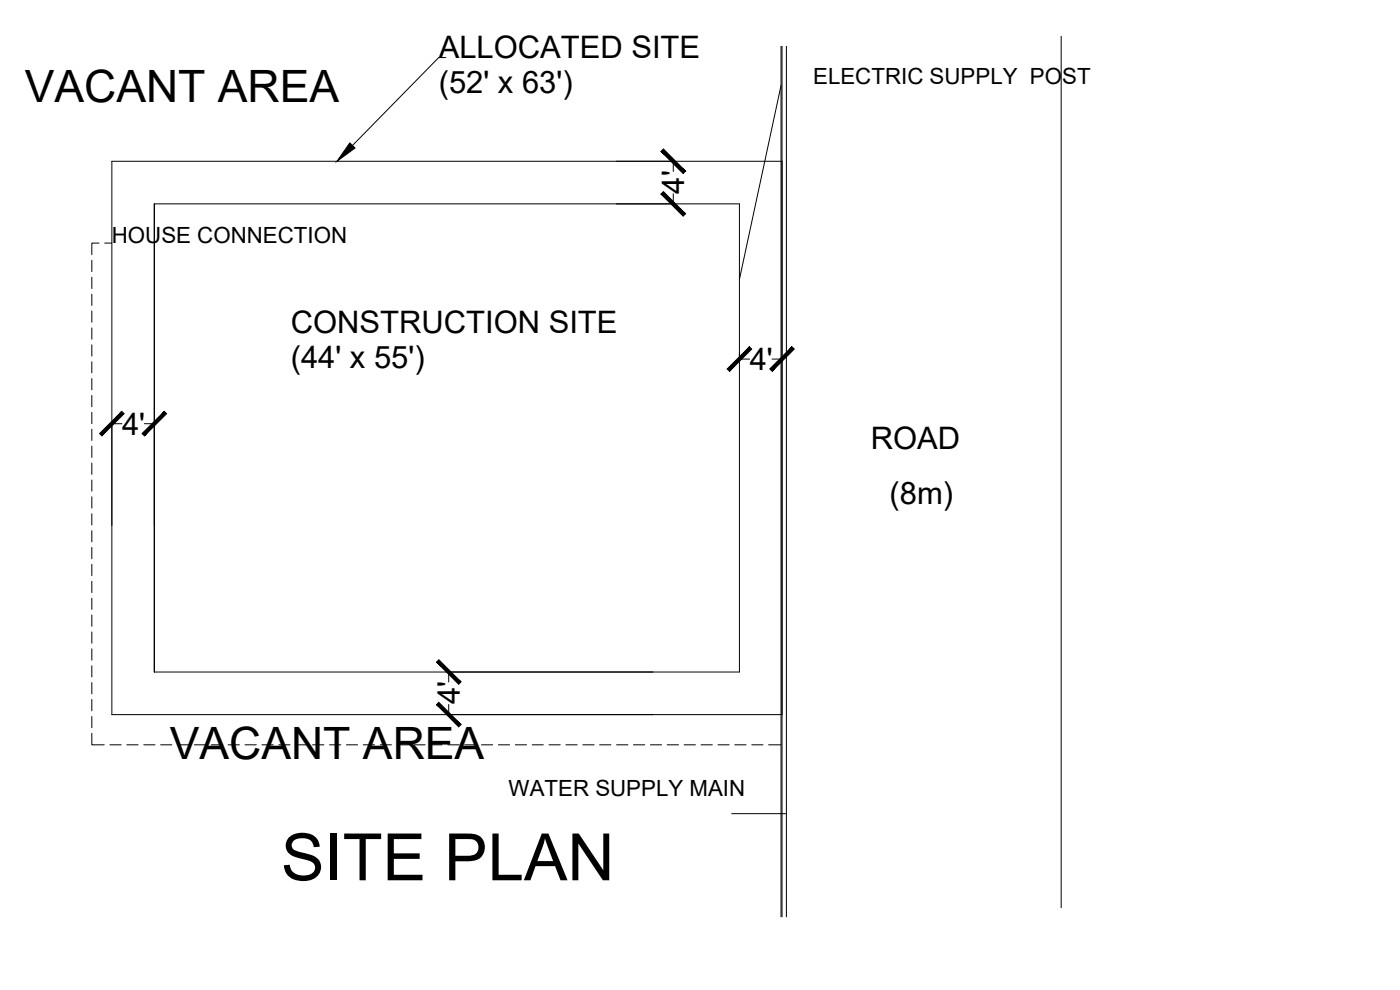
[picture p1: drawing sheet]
<svg xmlns="http://www.w3.org/2000/svg" width="420mm" height="297mm" viewBox="0 0 420 297" stroke-linecap="round" stroke-linejoin="round" font-family="sans-serif">
<!-- layer: 0 -->
<g fill="none" stroke="#000" stroke-width=".3">
<path d="M133.8 17.3h-2.1l-25.9 26.3M234.4 13.9v261.2M234.7 13.9v261.2M236 13.9v261.2M318.5 10.9v261.5M234.4 25.7l-12.5 58.1M202.1 48.4v3M202.1 58.1v3.1M234.7 48.4h-201.1v166h201.1M27.6 78.1v3.4M29.7 72.9h-2.1v3.5M31.4 72.9h2.2"/>
<path d="M46.3 61.2v140.4v-140.4M46.3 61.2h175.6v140.4h-175.6M27.6 83.2v3.4M27.6 88.3v3.4M27.6 93.3v3.4M27.6 98.4v3.4M27.6 103.5v3.3M27.6 108.5v3.4M27.6 113.6v3.4M27.6 118.7v3.3M221.9 107.7h3.1M231.7 107.7h3"/>
<path d="M27.6 123.7v3.4M27.6 128.8v3.4M27.6 133.9v3.3M27.6 138.9v3.4M33.6 127.1h3M43.3 127.1h3M46.3 126.8v30.8M27.6 144v3.4M27.6 149.1v3.3M27.6 154.1v3.4M27.6 159.2v3.4M27.6 164.3v3.3"/>
<path d="M27.6 169.3v3.4M27.6 174.4v3.4M27.6 179.5v3.3M27.6 184.5v3.4M27.6 189.6v3.4M27.6 194.7v3.4M27.6 199.8v3.3M27.6 204.8v3.4M27.6 209.9v3.4M27.6 215v3.4M134.7 201.6v3M134.7 211.4v3"/>
<path d="M27.6 220v3.5h3.7M33 223.5h3.4M38.1 223.5h3.3M43.1 223.5h3.4M48.2 223.5h3.4M53.3 223.5h3.3M58.3 223.5h3.4M63.4 223.5h3.4M68.5 223.5h3.3M73.5 223.5h3.4M78.6 223.5h3.4M83.7 223.5h3.3"/>
<path d="M88.7 223.5h3.4M93.8 223.5h3.4M98.9 223.5h3.4M104 223.5h3.3M109 223.5h3.4M114.1 223.5h3.4M119.2 223.5h3.4M124.2 223.5h3.4M129.3 223.5h3.4M134.4 223.5h3.4M139.4 223.5h3.4M144.5 223.5h3.4"/>
<path d="M149.6 223.5h3.4M154.6 223.5h3.4M159.7 223.5h3.4M164.8 223.5h3.3M169.8 223.5h3.4M174.9 223.5h3.4M180 223.5h3.3M185 223.5h3.4M190.1 223.5h3.4M195.2 223.5h3.3M200.2 223.5h3.4M205.3 223.5h3.4"/>
<path d="M210.4 223.5h3.4M215.5 223.5h3.3M220.5 223.5h3.4M225.6 223.5h3.4M230.7 223.5h3.7M219.6 244.1h16.4"/>
</g>
<g fill="#000" stroke="#000" stroke-width=".3">
<path d="M105 42.9l1.6 1.5-5.5 4z"/>
<path d="M199.1 57.5l-.7 .7 7.3 5.9zM198.4 58.2l7.3 5.9-.7 .8z"/>
<path d="M198.4 45.4l6.6 6.7 .7-.7zM199.1 44.7l6.6 6.7-7.3-6z"/>
<path d="M224.9 104.1l-6 7.3 6.7-6.7zM218.2 110.7l6.7-6.6-6 7.3z"/>
<path d="M231 110.7l.7 .7 6-7.3zM237.7 104.1l.7 .6-6.7 6.7z"/>
<path d="M36.5 123.4l-5.9 7.4 6.7-6.7zM36.5 123.4l-5.9 7.4-.7-.7z"/>
<path d="M42.6 130.1l.7 .7 6-7.4zM49.3 123.4l.7 .7-6.7 6.7z"/>
<path d="M131.7 210.7l-.7 .7 7.3 6zM131 211.4l7.3 6-.6 .7z"/>
<path d="M131 198.7l6.7 6.6 .6-.7zM131.7 198l6.6 6.6-7.3-5.9z"/>
</g>
<text font-size="19.6" x="84.3" y="264.1">SITE PLAN</text>
<g font-size="13.4">
<text x="7.4" y="30.6">VACANT AREA</text>
<text x="50.9" y="227.8">VACANT AREA</text>
</g>
<g font-size="9.3">
<text x="131.7" y="17.3">ALLOCATED SITE</text>
<text x="131.7" y="27.9">(52' x 63')</text>
<text x="205.4" y="58.1" transform="rotate(-90 205.4 58.1)">4'</text>
<text x="87.2" y="99.9">CONSTRUCTION SITE</text>
<text x="87.2" y="110.5">(44' x 55')</text>
<text x="225" y="111">4'</text>
<text x="36.6" y="130.4">4'</text>
<text x="261.3" y="134.7">ROAD</text>
<text x="267" y="151.1">(8m)</text>
<text x="138" y="211.3" transform="rotate(-90 138 211.3)">4'</text>
</g>
<g font-size="6.7">
<text x="244.1" y="25.1">ELECTRIC SUPPLY POST</text>
<text x="33.6" y="72.9">HOUSE CONNECTION</text>
<text x="152.7" y="238.7">WATER SUPPLY MAIN</text>
</g>
</svg>
